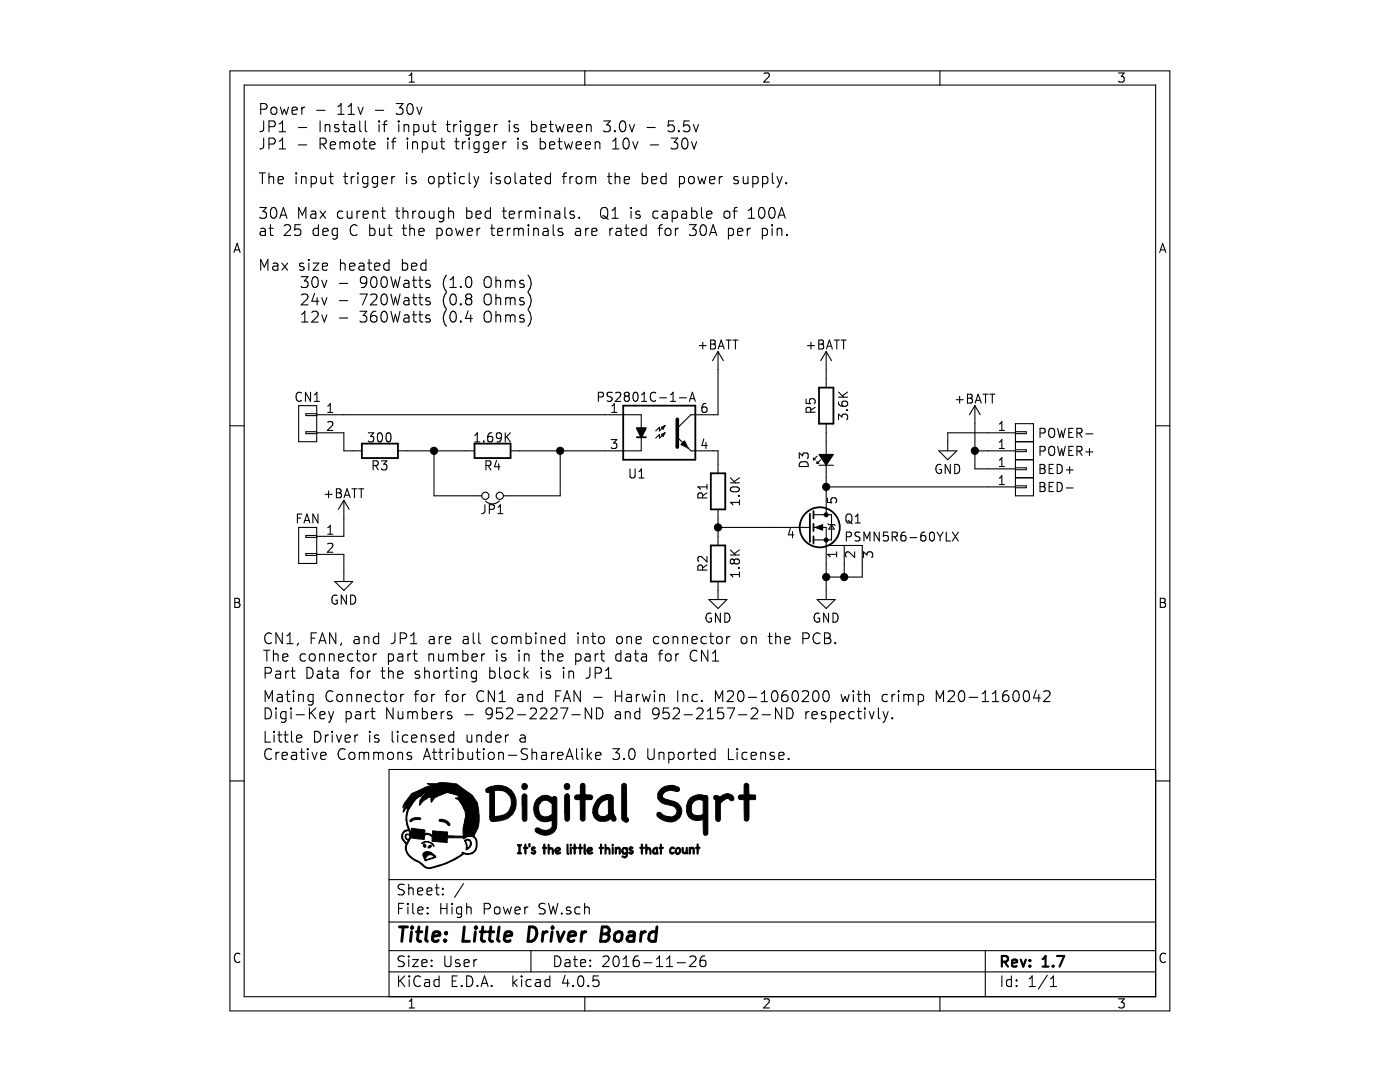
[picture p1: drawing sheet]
EESchema Schematic File Version 2
LIBS:power
LIBS:device
LIBS:transistors
LIBS:conn
LIBS:linear
LIBS:regul
LIBS:74xx
LIBS:cmos4000
LIBS:adc-dac
LIBS:memory
LIBS:xilinx
LIBS:microcontrollers
LIBS:dsp
LIBS:microchip
LIBS:analog_switches
LIBS:motorola
LIBS:texas
LIBS:intel
LIBS:audio
LIBS:interface
LIBS:digital-audio
LIBS:philips
LIBS:display
LIBS:cypress
LIBS:siliconi
LIBS:opto
LIBS:atmel
LIBS:contrib
LIBS:valves
LIBS:Logo-Digittle-Sqrt
LIBS:CC-Logo
LIBS:MyComp
LIBS:High Power SW-cache
EELAYER 25 0
EELAYER END
$Descr User 6000 6000
encoding utf-8
Sheet 1 1
Title "Little Driver Board"
Date "2016-11-26"
Rev "1.7"
Comp ""
Comment1 ""
Comment2 ""
Comment3 ""
Comment4 ""
$EndDescr
$Comp
L R R4
U 1 1
P 1850 2500
F 0 "R4" V 1930 2500 50  0000 C CNN
F 1 "1.69K" V 1775 2500 50  0000 C CNN
F 2 "Resistors_SMD:R_1206_HandSoldering" V 1780 2500 50  0001 C CNN
F 3 "http://www.yageo.com/NewPortal/yageodocoutput?fileName=/pdf/R-Chip/PYu-RC_Group_51_RoHS_L_4.pdf" H 1850 2500 50  0001 C CNN
F 4 "RC1206FR-071K69L" H 1850 2500 60  0001 C CNN "mfr_num"
F 5 "Yageo" H 1850 2500 60  0001 C CNN "Manufacturer"
F 6 "Digi-Key" H 1850 2500 60  0001 C CNN "Supplyer"
F 7 "http://www.digikey.com/product-detail/en/yageo/RC1206FR-071KL/311-1.00KFRCT-ND/731334" H 1850 2500 60  0001 C CNN "Supplyer_Link"
F 8 "311-1.69KFRCT-ND" H 1850 2500 60  0001 C CNN "Supplyer_Part_No"
F 9 "311-1.69KFRTR-ND" H 1850 2500 60  0001 C CNN "Reel_Part_No"
F 10 "5000" H 1850 2500 60  0001 C CNN "Parts_Per_Reel"
F 11 ".1" H 1850 2500 60  0001 C CNN "Cost"
	1    1850 2500
	0    -1   1    0   
$EndComp
$Comp
L +BATT #PWR01
U 1 1
P 4525 2350
F 0 "#PWR01" H 4525 2200 50  0001 C CNN
F 1 "+BATT" H 4525 2490 50  0000 C CNN
F 2 "" H 4525 2350 50  0000 C CNN
F 3 "" H 4525 2350 50  0000 C CNN
	1    4525 2350
	1    0    0    -1  
$EndComp
$Comp
L R R3
U 1 1
P 1225 2500
F 0 "R3" V 1305 2500 50  0000 C CNN
F 1 "300" V 1150 2500 50  0000 C CNN
F 2 "Resistors_SMD:R_1206_HandSoldering" V 1155 2500 50  0001 C CNN
F 3 "http://www.yageo.com/NewPortal/yageodocoutput?fileName=/pdf/R-Chip/PYu-RC_Group_51_RoHS_L_4.pdf" H 1225 2500 50  0001 C CNN
F 4 "RC1206JR-07300RL" H 1225 2500 60  0001 C CNN "mfr_num"
F 5 "Yageo" H 1225 2500 60  0001 C CNN "Manufacturer"
F 6 "Digi-Key" H 1225 2500 60  0001 C CNN "Supplyer"
F 7 "http://www.digikey.com/product-detail/en/yageo/RC1206JR-07300RL/311-300ERCT-ND/732222" H 1225 2500 60  0001 C CNN "Supplyer_Link"
F 8 "311-300ERCT-ND" H 1225 2500 60  0001 C CNN "Supplyer_Part_No"
F 9 "311-300ERTR-ND" H 1225 2500 60  0001 C CNN "Reel_Part_No"
F 10 "5000" H 1225 2500 60  0001 C CNN "Parts_Per_Reel"
F 11 ".1" H 1225 2500 60  0001 C CNN "Cost"
	1    1225 2500
	0    -1   1    0   
$EndComp
$Comp
L LTV-356T U1
U 1 1
P 2775 2400
F 0 "U1" H 2600 2175 50  0000 L CNN
F 1 "PS2801C-1-A" H 2425 2600 50  0000 L CNN
F 2 "MyLib:SOP-4" H 2575 2200 50  0001 L CIN
F 3 "http://www.cel.com/pdf/datasheets/PS2801C-1,PS2801C-4.pdf" H 2775 2400 50  0001 L CNN
F 4 "PS2801C-1-A" H 2775 2400 60  0001 C CNN "mfr_num"
F 5 "CEL" H 2775 2400 60  0001 C CNN "Manufacturer"
F 6 "Digi-Key" H 2775 2400 60  0001 C CNN "Supplyer"
F 7 "http://www.digikey.com/product-search/en?keywords=PS2801C-1-A" H 2775 2400 60  0001 C CNN "Supplyer_Link"
F 8 "PS2801C-1-A-ND" H 2775 2400 60  0001 C CNN "Supplyer_Part_No"
F 9 "PS2801C-1-F3-ATR-ND" H 2775 2400 60  0001 C CNN "Reel_Part_No"
F 10 "3500" H 2775 2400 60  0001 C CNN "Parts_Per_Reel"
	1    2775 2400
	1    0    0    -1  
$EndComp
$Comp
L +BATT #PWR02
U 1 1
P 3100 2050
F 0 "#PWR02" H 3100 1900 50  0001 C CNN
F 1 "+BATT" H 3100 2190 50  0000 C CNN
F 2 "" H 3100 2050 50  0000 C CNN
F 3 "" H 3100 2050 50  0000 C CNN
	1    3100 2050
	1    0    0    -1  
$EndComp
$Comp
L R R1
U 1 1
P 3100 2725
F 0 "R1" V 3180 2725 50  0000 C CNN
F 1 "1.0K" V 3000 2725 50  0000 C CNN
F 2 "Resistors_SMD:R_1206_HandSoldering" V 3030 2725 50  0001 C CNN
F 3 "http://www.yageo.com/NewPortal/yageodocoutput?fileName=/pdf/R-Chip/PYu-RC_Group_51_RoHS_L_4.pdf" H 3100 2725 50  0001 C CNN
F 4 "RC1206FR-071KL" H 3100 2725 60  0001 C CNN "mfr_num"
F 5 "Yageo" H 3100 2725 60  0001 C CNN "Manufacturer"
F 6 "Digi-Key" H 3100 2725 60  0001 C CNN "Supplyer"
F 7 "http://www.digikey.com/product-detail/en/yageo/RC1206FR-071KL/311-1.00KFRCT-ND/731334" H 3100 2725 60  0001 C CNN "Supplyer_Link"
F 8 "311-1.00KFRCT-ND" H 3100 2725 60  0001 C CNN "Supplyer_Part_No"
F 9 "311-1.00KFRTR-ND" H 3100 2725 60  0001 C CNN "Reel_Part_No"
F 10 "5000" H 3100 2725 60  0001 C CNN "Parts_Per_Reel"
F 11 ".1" H 3100 2725 60  0001 C CNN "Cost"
	1    3100 2725
	-1   0    0    -1  
$EndComp
$Comp
L Led_Small D3
U 1 1
P 3700 2550
F 0 "D3" H 3650 2675 50  0000 L CNN
F 1 "Led_Small" H 3525 2450 50  0001 L CNN
F 2 "MyLib:CREE_CLM1B_AKW_CUAVB253" V 3700 2550 50  0001 C CNN
F 3 "http://www.cree.com/~/media/Files/Cree/LED%20Components%20and%20Modules/HB/Data%20Sheets/CLM1BRKWAKW1084.pdf" V 3700 2550 50  0001 C CNN
F 4 "CLM1B-AKW-CUAVB253" H 3700 2550 60  0001 C CNN "mfr_num"
F 5 "CREE" H 3700 2550 60  0001 C CNN "Manufacturer"
F 6 "Digi-Key" H 3700 2550 60  0001 C CNN "Supplyer"
F 7 "http://www.digikey.com/product-search/en?keywords=CLM1B-AKW-CUAVB253CT-ND" H 3700 2550 60  0001 C CNN "Supplyer_Link"
F 8 "CLM1B-AKW-CUAVB253CT-ND" H 3700 2550 60  0001 C CNN "Supplyer_Part_No"
F 9 "CLM1B-AKW-CUAVB253TR-ND" H 3700 2550 60  0001 C CNN "Reel_Part_No"
F 10 "2500" H 3700 2550 60  0001 C CNN "Parts_Per_Reel"
	1    3700 2550
	0    -1   -1   0   
$EndComp
$Comp
L CONN_01X02 CN1
U 1 1
P 825 2350
F 0 "CN1" H 825 2500 50  0000 C CNN
F 1 "Jumper_NC_Small" H 835 2290 50  0001 C CNN
F 2 "MyLib:6pin_SMT_HEADER" H 825 2350 50  0001 C CNN
F 3 "http://www.molex.com/pdm_docs/sd/015912060_sd.pdf" H 825 2350 50  0001 C CNN
F 4 "0015912060" H 825 2350 60  0001 C CNN "mfr_num"
F 5 "Molex, LLC" H 825 2350 60  0001 C CNN "Manufacturer"
F 6 "Digi-Key" H 825 2350 60  0001 C CNN "Supplyer"
F 7 "http://www.digikey.com/product-detail/en/molex-llc/0015912060/WM17449-ND/614765" H 825 2350 60  0001 C CNN "Supplyer_Link"
F 8 "WM17449-ND" H 825 2350 60  0001 C CNN "Supplyer_Part_No"
F 9 "6600" H 825 2350 60  0001 C CNN "Parts_Per_Reel"
	1    825  2350
	-1   0    0    -1  
$EndComp
$Comp
L Jumper_NC_Small JP1
U 1 1
P 1850 2750
F 0 "JP1" H 1850 2830 50  0000 C CNN
F 1 "Jumper_NC_Small" H 1860 2690 50  0001 C CNN
F 2 "MyLib:Cut_Jumper" H 1850 2750 50  0001 C CNN
F 3 "http://multimedia.3m.com/mws/media/548120O/3mtm-shunt-ts2186.pdf" H 1850 2750 50  0001 C CNN
F 4 "969102-0000-DA" H 1850 2750 60  0001 C CNN "mfr_num"
F 5 "3M" H 1850 2750 60  0001 C CNN "Manufacturer"
F 6 "Digi-Key" H 1850 2750 60  0001 C CNN "Supplyer"
F 7 "http://www.digikey.com/product-detail/en/3m/969102-0000-DA/3M9580-ND/2071621" H 1850 2750 60  0001 C CNN "Supplyer_Link"
F 8 "3M9580-ND" H 1850 2750 60  0001 C CNN "Supplyer_Part_No"
F 9 "None" H 1850 2750 60  0001 C CNN "Reel_Part_No"
F 10 "None" H 1850 2750 60  0001 C CNN "Parts_Per_Reel"
	1    1850 2750
	-1   0    0    1   
$EndComp
Text Notes 550  1800 0    60   ~ 0
Power - 11v - 30v\nJP1 - Install if input trigger is between 3.0v - 5.5v\nJP1 - Remote if input trigger is between 10v - 30v\n\nThe input trigger is opticly isolated from the bed power supply.\n\n30A Max curent through bed terminals.  Q1 is capable of 100A \nat 25 deg C but the power terminals are rated for 30A per pin.\n\nMax size heated bed\n     30v - 900Watts (1.0 Ohms)\n     24v - 720Watts (0.8 Ohms)\n     12v - 360Watts (0.4 Ohms)
$Comp
L CONN_01X02 FAN
U 1 1
P 825 3025
F 0 "FAN" H 825 3175 50  0000 C CNN
F 1 "Jumper_NC_Small" H 835 2965 50  0001 C CNN
F 2 "MyLib:6pin_SMT_HEADER" H 825 3025 50  0001 C CNN
F 3 "-NA-" H 825 3025 50  0001 C CNN
F 4 "-NA-" H 825 3025 60  0001 C CNN "mfr_num"
F 5 "-NA-" H 825 3025 60  0001 C CNN "Manufacturer"
F 6 "-NA-" H 825 3025 60  0001 C CNN "Supplyer"
F 7 "-NA-" H 825 3025 60  0001 C CNN "Supplyer_Link"
F 8 "-NA-" H 825 3025 60  0001 C CNN "Supplyer_Part_No"
F 9 "-NA-" H 825 3025 60  0001 C CNN "Reel_Part_No"
F 10 "-NA-" H 825 3025 60  0001 C CNN "Parts_Per_Reel"
	1    825  3025
	-1   0    0    -1  
$EndComp
$Comp
L +BATT #PWR03
U 1 1
P 1025 2875
F 0 "#PWR03" H 1025 2725 50  0001 C CNN
F 1 "+BATT" H 1025 3015 50  0000 C CNN
F 2 "" H 1025 2875 50  0000 C CNN
F 3 "" H 1025 2875 50  0000 C CNN
	1    1025 2875
	1    0    0    -1  
$EndComp
$Comp
L GND #PWR04
U 1 1
P 1025 3175
F 0 "#PWR04" H 1025 2925 50  0001 C CNN
F 1 "GND" H 1025 3025 50  0000 C CNN
F 2 "" H 1025 3175 50  0000 C CNN
F 3 "" H 1025 3175 50  0000 C CNN
	1    1025 3175
	-1   0    0    -1  
$EndComp
$Comp
L R R2
U 1 1
P 3100 3125
F 0 "R2" V 3180 3125 50  0000 C CNN
F 1 "1.8K" V 3000 3125 50  0000 C CNN
F 2 "Resistors_SMD:R_1206_HandSoldering" V 3030 3125 50  0001 C CNN
F 3 "http://www.yageo.com/NewPortal/yageodocoutput?fileName=/pdf/R-Chip/PYu-RC_Group_51_RoHS_L_4.pdf" H 3100 3125 50  0001 C CNN
F 4 "RC1206FR-071K8L" H 3100 3125 60  0001 C CNN "mfr_num"
F 5 "Yageo" H 3100 3125 60  0001 C CNN "Manufacturer"
F 6 "Digi-Key" H 3100 3125 60  0001 C CNN "Supplyer"
F 7 "http://www.digikey.com/product-detail/en/yageo/RC1206FR-07249RL/311-249FRCT-ND/731664" H 3100 3125 60  0001 C CNN "Supplyer_Link"
F 8 "311-1.80KFRCT-ND" H 3100 3125 60  0001 C CNN "Supplyer_Part_No"
F 9 "311-1.80FRTR-ND" H 3100 3125 60  0001 C CNN "Reel_Part_No"
F 10 "5000" H 3100 3125 60  0001 C CNN "Parts_Per_Reel"
F 11 ".1" H 3100 3125 60  0001 C CNN "Cost"
	1    3100 3125
	-1   0    0    -1  
$EndComp
$Comp
L GND #PWR05
U 1 1
P 3700 3275
F 0 "#PWR05" H 3700 3025 50  0001 C CNN
F 1 "GND" H 3700 3125 50  0000 C CNN
F 2 "" H 3700 3275 50  0000 C CNN
F 3 "" H 3700 3275 50  0000 C CNN
	1    3700 3275
	-1   0    0    -1  
$EndComp
$Comp
L +BATT #PWR06
U 1 1
P 3700 2050
F 0 "#PWR06" H 3700 1900 50  0001 C CNN
F 1 "+BATT" H 3700 2190 50  0000 C CNN
F 2 "" H 3700 2050 50  0000 C CNN
F 3 "" H 3700 2050 50  0000 C CNN
	1    3700 2050
	1    0    0    -1  
$EndComp
$Comp
L GND #PWR07
U 1 1
P 3100 3275
F 0 "#PWR07" H 3100 3025 50  0001 C CNN
F 1 "GND" H 3100 3125 50  0000 C CNN
F 2 "" H 3100 3275 50  0000 C CNN
F 3 "" H 3100 3275 50  0000 C CNN
	1    3100 3275
	-1   0    0    -1  
$EndComp
$Comp
L GND #PWR08
U 1 1
P 4375 2450
F 0 "#PWR08" H 4375 2200 50  0001 C CNN
F 1 "GND" H 4375 2300 50  0000 C CNN
F 2 "" H 4375 2450 50  0000 C CNN
F 3 "" H 4375 2450 50  0000 C CNN
	1    4375 2450
	1    0    0    -1  
$EndComp
$Comp
L R R5
U 1 1
P 3700 2250
F 0 "R5" V 3780 2250 50  0000 C CNN
F 1 "3.6K" V 3600 2250 50  0000 C CNN
F 2 "Resistors_SMD:R_1206_HandSoldering" V 3630 2250 50  0001 C CNN
F 3 "http://www.yageo.com/NewPortal/yageodocoutput?fileName=/pdf/R-Chip/PYu-RC_Group_51_RoHS_L_4.pdf" H 3700 2250 50  0001 C CNN
F 4 "RC1206FR-073K6L" H 3700 2250 60  0001 C CNN "mfr_num"
F 5 "Yageo" H 3700 2250 60  0001 C CNN "Manufacturer"
F 6 "Digi-Key" H 3700 2250 60  0001 C CNN "Supplyer"
F 7 "http://www.digikey.com/products/en?keywords=311-3.60KFRCT-ND" H 3700 2250 60  0001 C CNN "Supplyer_Link"
F 8 "311-3.60KFRCT-ND" H 3700 2250 60  0001 C CNN "Supplyer_Part_No"
F 9 "311-3.60FRTR-ND" H 3700 2250 60  0001 C CNN "Reel_Part_No"
F 10 "5000" H 3700 2250 60  0001 C CNN "Parts_Per_Reel"
	1    3700 2250
	-1   0    0    -1  
$EndComp
Text Notes 575  3775 0    60   ~ 0
CN1, FAN, and JP1 are all combined into one connector on the PCB. \nThe connector part number is in the part data for CN1\nPart Data for the shorting block is in JP1\n
Text Notes 575  4000 0    60   ~ 0
Mating Connector for for CN1 and FAN - Harwin Inc. M20-1060200 with crimp M20-1160042\nDigi-Key part Numbers - 952-2227-ND and 952-2157-2-ND respectivly.
$Comp
L CONN_01X01 POWER-
U 1 1
P 4800 2400
F 0 "POWER-" H 4875 2400 50  0000 L CNN
F 1 "CONN_01X01" V 4900 2400 50  0001 C CNN
F 2 "MyLib:Keystone_4966" H 4800 2400 50  0001 C CNN
F 3 "http://www.keyelco.com/product-pdf.cfm?p=621" H 4800 2400 50  0001 C CNN
F 4 "4966" H 4800 2400 60  0001 C CNN "mfr_num"
F 5 "Keystone Electronics" H 4800 2400 60  0001 C CNN "Manufacturer"
F 6 "Digi-Key" H 4800 2400 60  0001 C CNN "Supplyer"
F 7 "http://www.digikey.com/product-detail/en/keystone-electronics/4966/36-4966-ND/303924" H 4800 2400 60  0001 C CNN "Supplyer_Link"
F 8 "36-4966-ND" H 4800 2400 60  0001 C CNN "Supplyer_Part_No"
F 9 "NA" H 4800 2400 60  0001 C CNN "Reel_Part_No"
F 10 "NA" H 4800 2400 60  0001 C CNN "Parts_Per_Reel"
	1    4800 2400
	1    0    0    -1  
$EndComp
Wire Wire Line
	4600 2500 4525 2500
Wire Wire Line
	1025 2400 1025 2500
Wire Wire Line
	1025 2500 1075 2500
Wire Wire Line
	1025 2300 2475 2300
Wire Wire Line
	1375 2500 1700 2500
Wire Wire Line
	2000 2500 2475 2500
Wire Wire Line
	1950 2750 2225 2750
Wire Wire Line
	2225 2750 2225 2500
Connection ~ 2225 2500
Wire Wire Line
	1750 2750 1525 2750
Wire Wire Line
	1525 2750 1525 2500
Connection ~ 1525 2500
Wire Wire Line
	1025 3075 1025 3175
Wire Wire Line
	1025 2975 1025 2875
Connection ~ 4525 2500
Wire Wire Line
	3700 3125 3700 3275
Wire Wire Line
	3700 2050 3700 2100
Wire Wire Line
	3700 2700 4600 2700
Wire Wire Line
	3100 2875 3100 2975
Wire Wire Line
	3400 2925 3100 2925
Connection ~ 3100 2925
Wire Wire Line
	3075 2300 3100 2300
Wire Wire Line
	3100 2300 3100 2050
Wire Wire Line
	3075 2500 3100 2500
Wire Wire Line
	3100 2500 3100 2575
Wire Wire Line
	4525 2600 4600 2600
Wire Wire Line
	4525 2350 4525 2600
Wire Wire Line
	4600 2400 4375 2400
Wire Wire Line
	4375 2400 4375 2450
$Comp
L LOGO #G1
U 1 1
P 2325 4575
F 0 "#G1" H 2325 4359 60  0001 C CNN
F 1 "LOGO" H 2325 4791 60  0001 C CNN
F 2 "" H 2325 4575 60  0001 C CNN
F 3 "" H 2325 4575 60  0001 C CNN
F 4 "Digi-Key" H 2325 4575 60  0001 C CNN "Supplyer"
F 5 "Value" H 2325 4575 60  0001 C CNN "Parts_Per_Reel"
	1    2325 4575
	1    0    0    -1  
$EndComp
Text Notes 575  4225 0    60   ~ 0
Little Driver is licensed under a\nCreative Commons Attribution-ShareAlike 3.0 Unported License.
$Comp
L CONN_01X01 POWER+
U 1 1
P 4800 2500
F 0 "POWER+" H 4875 2500 50  0000 L CNN
F 1 "CONN_01X01" V 4900 2500 50  0001 C CNN
F 2 "MyLib:Keystone_4966" H 4800 2500 50  0001 C CNN
F 3 "http://www.keyelco.com/product-pdf.cfm?p=621" H 4800 2500 50  0001 C CNN
F 4 "4966" H 4800 2500 60  0001 C CNN "mfr_num"
F 5 "Keystone Electronics" H 4800 2500 60  0001 C CNN "Manufacturer"
F 6 "Digi-Key" H 4800 2500 60  0001 C CNN "Supplyer"
F 7 "http://www.digikey.com/product-detail/en/keystone-electronics/4966/36-4966-ND/303924" H 4800 2500 60  0001 C CNN "Supplyer_Link"
F 8 "36-4966-ND" H 4800 2500 60  0001 C CNN "Supplyer_Part_No"
F 9 "NA" H 4800 2500 60  0001 C CNN "Reel_Part_No"
F 10 "NA" H 4800 2500 60  0001 C CNN "Parts_Per_Reel"
	1    4800 2500
	1    0    0    -1  
$EndComp
$Comp
L CONN_01X01 BED+
U 1 1
P 4800 2600
F 0 "BED+" H 4875 2600 50  0000 L CNN
F 1 "CONN_01X01" V 4900 2600 50  0001 C CNN
F 2 "MyLib:Keystone_4966" H 4800 2600 50  0001 C CNN
F 3 "http://www.keyelco.com/product-pdf.cfm?p=621" H 4800 2600 50  0001 C CNN
F 4 "4966" H 4800 2600 60  0001 C CNN "mfr_num"
F 5 "Keystone Electronics" H 4800 2600 60  0001 C CNN "Manufacturer"
F 6 "Digi-Key" H 4800 2600 60  0001 C CNN "Supplyer"
F 7 "http://www.digikey.com/product-detail/en/keystone-electronics/4966/36-4966-ND/303924" H 4800 2600 60  0001 C CNN "Supplyer_Link"
F 8 "36-4966-ND" H 4800 2600 60  0001 C CNN "Supplyer_Part_No"
F 9 "NA" H 4800 2600 60  0001 C CNN "Reel_Part_No"
F 10 "NA" H 4800 2600 60  0001 C CNN "Parts_Per_Reel"
	1    4800 2600
	1    0    0    -1  
$EndComp
$Comp
L CONN_01X01 BED-
U 1 1
P 4800 2700
F 0 "BED-" H 4875 2700 50  0000 L CNN
F 1 "CONN_01X01" V 4900 2700 50  0001 C CNN
F 2 "MyLib:Keystone_4966" H 4800 2700 50  0001 C CNN
F 3 "http://www.keyelco.com/product-pdf.cfm?p=621" H 4800 2700 50  0001 C CNN
F 4 "4966" H 4800 2700 60  0001 C CNN "mfr_num"
F 5 "Keystone Electronics" H 4800 2700 60  0001 C CNN "Manufacturer"
F 6 "Digi-Key" H 4800 2700 60  0001 C CNN "Supplyer"
F 7 "http://www.digikey.com/product-detail/en/keystone-electronics/4966/36-4966-ND/303924" H 4800 2700 60  0001 C CNN "Supplyer_Link"
F 8 "36-4966-ND" H 4800 2700 60  0001 C CNN "Supplyer_Part_No"
F 9 "NA" H 4800 2700 60  0001 C CNN "Reel_Part_No"
F 10 "NA" H 4800 2700 60  0001 C CNN "Parts_Per_Reel"
	1    4800 2700
	1    0    0    -1  
$EndComp
$Comp
L PSMN5R6-60YLX Q1
U 1 1
P 3600 2925
F 0 "Q1" H 3800 2975 50  0000 L CNN
F 1 "PSMN5R6-60YLX" H 3800 2875 50  0000 L CNN
F 2 "TO_SOT_Packages_SMD:SOT-669_LFPAK_ThermalVias-2" H 3800 3025 50  0001 C CNN
F 3 "http://cache.nxp.com/documents/data_sheet/PSMN5R6-60YL.pdf" H 3600 2925 50  0001 C CNN
F 4 "PSMN5R6-60YLX" H 3600 2925 60  0001 C CNN "mfr_num"
F 5 "Nexperia USA Inc." H 3600 2925 60  0001 C CNN "Manufacturer"
F 6 "Digi-Key" H 3600 2925 60  0001 C CNN "Supplyer"
F 7 "http://www.digikey.com/product-detail/en/nexperia-usa-inc/PSMN5R6-60YLX/568-13047-1-ND/6167607" H 3600 2925 60  0001 C CNN "Supplyer_Link"
F 8 "568-13047-1-ND" H 3600 2925 60  0001 C CNN "Supplyer_Part_No"
F 9 "568-13047-2-ND" H 3600 2925 60  0001 C CNN "Reel_Part_No"
F 10 "1500" H 3600 2925 60  0001 C CNN "Parts_Per_Reel"
	1    3600 2925
	1    0    0    -1  
$EndComp
Wire Wire Line
	3700 2650 3700 2725
Wire Wire Line
	3700 2400 3700 2450
Connection ~ 3700 2700
Wire Wire Line
	3800 3200 3800 3125
Wire Wire Line
	3900 3200 3900 3125
Wire Wire Line
	3700 3200 3900 3200
Connection ~ 3800 3200
Connection ~ 3700 3200
$EndSCHEMATC
